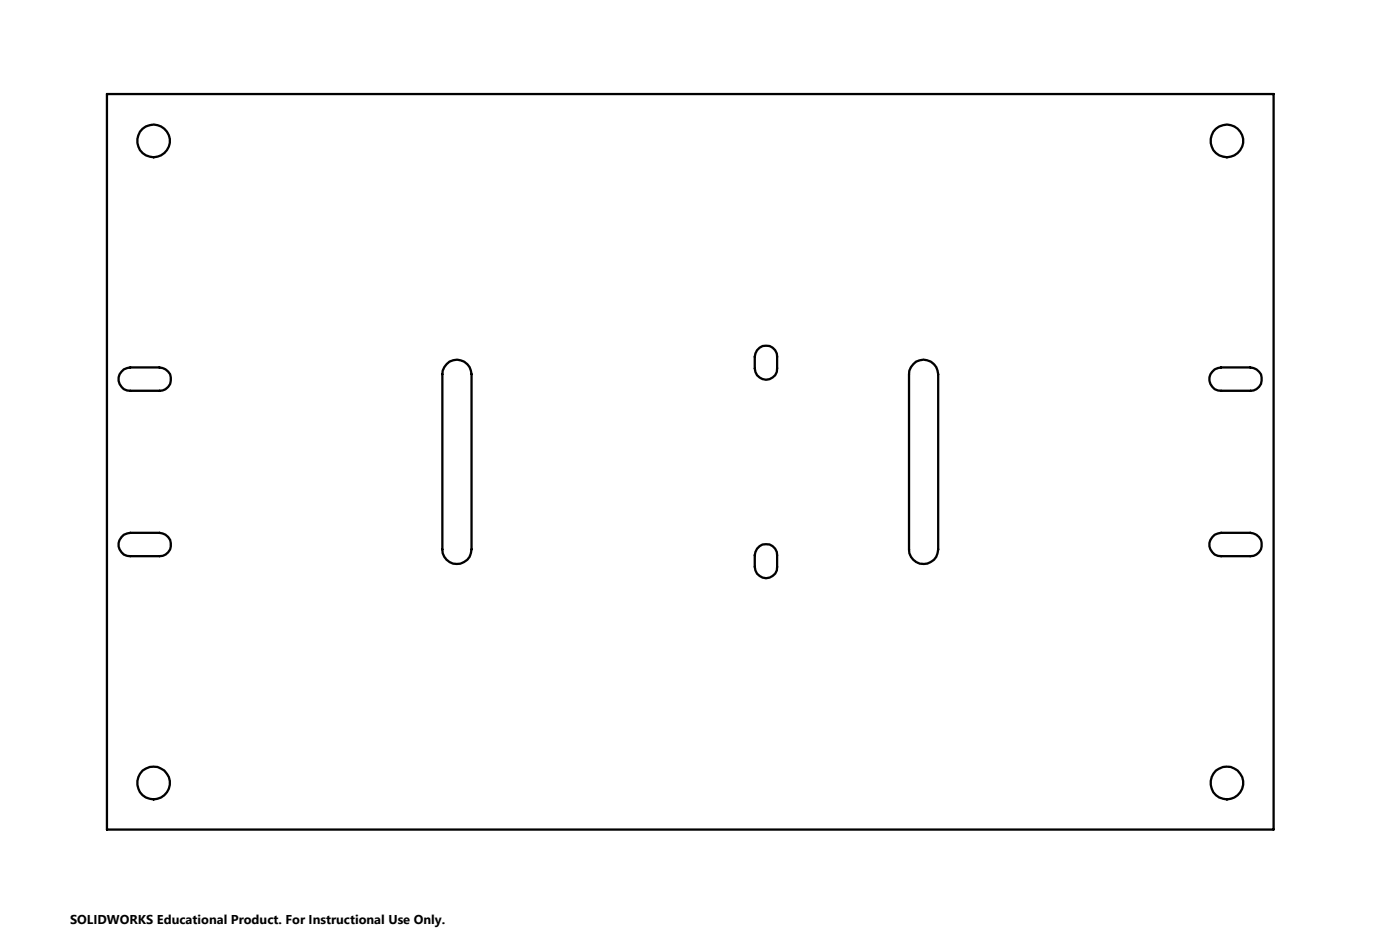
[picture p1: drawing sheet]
<svg xmlns="http://www.w3.org/2000/svg" width="152mm" height="102mm" viewBox="0 0 152 102" stroke-linecap="round" stroke-linejoin="round" font-family="sans-serif">
<g fill="none" stroke="#000" stroke-width=".25">
<path d="M11.6 10.2h127v80h-127zM48.6 39.6a1.59 1.59 0 0 1 1.7-.3 1.59 1.59 0 0 1 1 1.4v19.1a1.59 1.59 0 0 1-1.6 1.5 1.59 1.59 0 0 1-1.5-1.5v-19.1v-.4zM82.4 38.1a1.2 1.2 0 0 1 1.4-.5 1.2 1.2 0 0 1 .8 1.2v1.3a1.22 1.22 0 0 1-1.2 1.2 1.22 1.22 0 0 1-1.2-1.2v-1.3zM99.4 39.6a1.59 1.59 0 0 1 1.7-.3 1.59 1.59 0 0 1 1 1.4v19.1a1.59 1.59 0 0 1-1.6 1.5 1.59 1.59 0 0 1-1.5-1.5v-19.1v-.4zM13.5 58.2l.7-.2h3.2a1.27 1.27 0 0 1 1.2 1.2 1.27 1.27 0 0 1-1.2 1.3h-3.2a1.27 1.27 0 0 1-1.2-.9 1.27 1.27 0 0 1 .5-1.4zM13.5 40.2l.7-.2h3.2a1.27 1.27 0 0 1 1.2 1.2 1.27 1.27 0 0 1-1.2 1.3h-3.2a1.27 1.27 0 0 1-1.2-.9 1.27 1.27 0 0 1 .5-1.4zM82.4 59.7a1.2 1.2 0 0 1 1.4-.5 1.2 1.2 0 0 1 .8 1.2v1.3a1.22 1.22 0 0 1-1.2 1.2 1.22 1.22 0 0 1-1.2-1.2v-1.3zM132 40.4l.2-.2 .7-.2h3.2a1.27 1.27 0 0 1 1.2 1.2 1.27 1.27 0 0 1-1.2 1.3h-3.2a1.25 1.25 0 0 1-1.1-.7 1.25 1.25 0 0 1 .2-1.4zM132 58.4l.2-.2 .7-.2h3.2a1.27 1.27 0 0 1 1.2 1.2 1.27 1.27 0 0 1-1.2 1.3h-3.2a1.25 1.25 0 0 1-1.1-.7 1.25 1.25 0 0 1 .2-1.4z"/>
<circle cx="16.7" cy="15.3" r="1.78"/>
<circle cx="133.5" cy="15.3" r="1.78"/>
<circle cx="16.7" cy="85.2" r="1.78"/>
<circle cx="133.6" cy="85.2" r="1.78"/>
</g>
<text font-size="1.4" x="7.6" y="100.5">SOLIDWORKS Educational Product. For Instructional Use Only.</text>
</svg>
